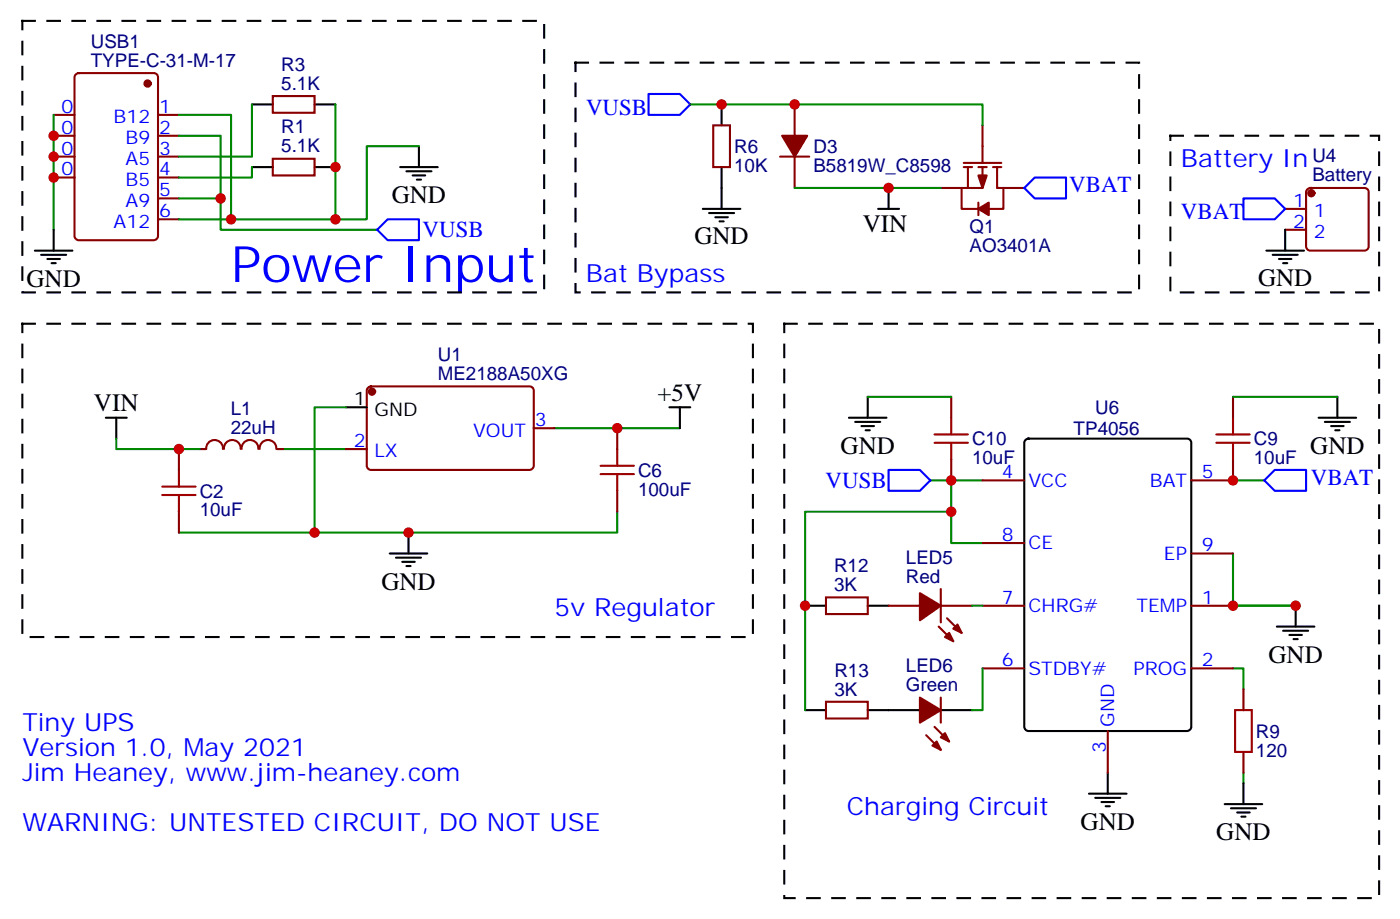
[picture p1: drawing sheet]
<svg xmlns="http://www.w3.org/2000/svg" width="237mm" height="155mm" viewBox="0 0 237 155" stroke-linecap="round" stroke-linejoin="round" font-family="sans-serif">
<g fill="none" stroke="#008700" stroke-width=".35">
<path d="M9.1 19.4v19.4M30.2 19.4h8.9v17.6M42.6 17.6v8.9h-12.4M56.7 17.6v19.4M116.7 17.6h49.4v3.6M30.2 22.9h7.1v10.6M30.2 33.5h7.1v5.3h26.4M42.6 28.2v1.8h-12.4M70.8 24.7h-8.8v12.3h-31.8M134.3 31.7h24.7M19.6 74.1v1.7h14.2M47.9 75.8h10.6"/>
<path d="M58.5 68.8h-5.3v21.2M93.7 72.3h21.2M146.6 67h14.2M208.4 67h17.6M104.3 86.4v3.6h-74.1M157.2 81.1h8.9M160.8 81.1v10.6h5.3M160.8 86.4h-24.7v33.5M208.4 93.5v8.8h10.6h-10.6M208.4 81.1h5.3M164.3 102.3h1.8M166.1 112.9v7h-1.8"/>
<path d="M208.4 112.9h1.7v3.5M210.1 130.5v1.8"/>
</g>
<g fill="none" stroke="#000" stroke-width=".35">
<path d="M42.6 17.6h3.5M53.2 17.6h3.5M122 17.6v3.6M9.1 38.8v3.5M42.6 28.2h3.5M53.2 28.2h3.5M67.6 28.2h6.4M68.7 28.9h4.2M69.7 29.6h2.2M70.4 30.3h.8M70.8 24.7v3.5M118.8 35.3h6.3"/>
<path d="M119.8 36h4.3M120.9 36.7h2.1M121.6 37.4h.7M122 28.2v7.1M148.4 35.3h3.5M150.2 31.7v3.6M217.2 38.8v3.5M5.9 42.3h6.3M6.9 43h4.3M8 43.7h2.1M8.7 44.4h.7M214 42.3h6.4"/>
<path d="M215.1 43h4.2M216.1 43.7h2.2M216.9 44.4h.7M17.9 70.6h3.5M19.6 70.6v3.5M58.5 68.8h3.5M113.1 68.8h3.6M114.9 68.8v3.5M143.5 70.6h6.3M144.5 71.3h4.3M145.6 72h2.1M146.3 72.7h.7"/>
<path d="M146.6 67v3.6M173.3 74.3l.5-.2h26.8a.71 .71 0 0 1 .7 .7v48a.76 .76 0 0 1-.7 .7h-26.8a.76 .76 0 0 1-.7-.7v-48zM222.8 70.6h6.4M223.9 71.3h4.2M225 72h2.1M225.7 72.7h.7M226 67v3.6M65.9 93.5h6.3M66.9 94.2h4.3M68 94.9h2.1M68.7 95.6h.7M69 90v3.5"/>
<path d="M136.1 119.9h3.5M136.1 102.3h3.5M146.6 119.9h8.9M146.6 102.3h3.6M159 119.9h5.3M215.8 105.8h6.3M216.9 106.5h4.2M217.9 107.2h2.1M218.6 107.9h.7M219 102.3v3.5M184 134.1h6.4M185.1 134.8h4.2"/>
<path d="M186.2 135.5h2.1M186.9 136.2h.7M187.2 130.5v3.6M207 135.8h6.3M208 136.5h4.3M209.1 137.2h2.1M209.8 137.9h.7M210.1 132.3v3.5"/>
</g>
<g fill="none" stroke="#870000" stroke-width=".35">
<path d="M9.1 19.4h3.5M12.8 12.6l.5-.3h12.7a.71 .71 0 0 1 .7 .8v26.8a.76 .76 0 0 1-.7 .7h-12.7a.76 .76 0 0 1-.7-.7v-26.8zM26.7 19.4h3.5M46.1 16.2h7.1v2.8h-7.1zM134.3 17.6v5.3M9.1 22.9h3.5M9.1 26.5h3.5M9.1 30h3.5M26.7 22.9h3.5M26.7 26.5h3.5M26.7 30h3.5M26.7 33.5h3.5"/>
<path d="M26.7 37h3.5M46.1 26.8h7.1v2.8h-7.1zM120.5 21.2h2.9v7h-2.9zM131.8 26.5h5M134.3 26.5v5.2M159 31.7h3.5M162.5 31.7v3.6h2.8M162.9 27.5h6.3M162.9 28.2h1.4M163.6 28.2v3.5M165.3 34.2v2.1M165.3 28.2h1.5"/>
<path d="M166.1 28.2v3.5h-3.6M166.1 21.2v6.3M167.8 28.2h1.4M168.5 28.2v3.5h1.1v3.6h-2.5M169.6 31.7h3.5M217.2 35.3h3.5M217.2 38.8h3.5M221 32l.4-.3h9.2a.71 .71 0 0 1 .7 .8v9.1a.76 .76 0 0 1-.7 .7h-9.2a.76 .76 0 0 1-.7-.7v-9.1zM30.2 75.8v3.6M33.8 75.8h1M34.9 75.8a1.41 1.41 0 0 1 1.4-1.5 1.41 1.41 0 0 1 1.4 1.5M37.9 75.8a1.41 1.41 0 0 1 1.4-1.5 1.41 1.41 0 0 1 1.4 1.5"/>
<path d="M40.8 75.8a1.41 1.41 0 0 1 1.4-1.5 1.41 1.41 0 0 1 1.4 1.5M43.9 75.8a1.41 1.41 0 0 1 1.4-1.5 1.41 1.41 0 0 1 1.4 1.5M46.8 75.8h1.1M58.5 75.8h3.5M62.2 65.5l.5-.2h26.8a.71 .71 0 0 1 .7 .7v12.7a.76 .76 0 0 1-.7 .7h-26.8a.76 .76 0 0 1-.7-.7v-12.7zM90.2 72.3h3.5M104.3 72.3v3.5M160.8 67v3.6M160.8 77.6v3.5M208.4 67v3.6M208.4 77.6v3.5h-7.1M30.2 86.4v3.6"/>
<path d="M104.3 82.9v3.5M159 99.5v5.6M166.1 81.1h7M166.1 91.7h7M201.3 93.5h7.1M139.6 118.5h7v2.9h-7zM139.6 100.9h7v2.8h-7zM150.2 102.3h5.3M158.6 105.8l2.5 2.5M159 117.8v4.3M159 102.3h5.3M160.1 104.4l2.4 2.5"/>
<path d="M166.1 102.3h7M166.1 112.9h7M201.3 102.3h7.1M201.3 112.9h7.1M210.1 116.4v3.5M156.5 124.2l2.5 2.4M157.9 122.8l2.5 2.4M187.2 123.5v7M210.1 127v3.5"/>
</g>
<g fill="none" stroke="#a10000" stroke-width=".35">
<path d="M30.2 79.4v2.8M101.5 78.7h5.6M104.3 75.8v2.9M157.9 74.8h5.7M157.9 73.4h5.7M160.8 70.6v2.8M160.8 74.8v2.8M205.6 74.8h5.6M205.6 73.4h5.6M208.4 70.6v2.8M208.4 74.8v2.8M27.4 83.6h5.7"/>
<path d="M27.4 82.2h5.7M30.2 83.6v2.8M101.5 80.1h5.6M104.3 80.1v2.8M208.7 119.9h2.9v7.1h-2.9z"/>
</g>
<g fill="#870000" stroke="#870000" stroke-width=".35">
<path d="M155.5 117.8l3.5 2.1-3.5 2.2z"/>
<path d="M159 124.5l.7-.7 .7 1.4z"/>
<path d="M157.6 125.9l.7-.7 .7 1.4z"/>
<path d="M161.1 106.2l.7-.7 .7 1.4z"/>
<path d="M159.7 107.6l.7-.7 .7 1.4z"/>
<path d="M155.5 100.2l3.5 2.1-3.5 2.5z"/>
<path d="M165.3 29.6h1.5l-.7 2.1z"/>
<path d="M165.3 35.3l1.8-1.1v2.1z"/>
<path d="M132.2 22.9h4.2l-2.1 3.6z"/>
<circle cx="24.9" cy="14.1" r=".53"/>
<circle cx="221.6" cy="32.6" r=".53"/>
<circle cx="62.9" cy="66.1" r=".53"/>
</g>
<path d="M3.8 3.5h88.2v45.9h-88.2zM97.3 10.6h95.2v38.8h-95.2zM197.8 22.9h35.3v26.5h-35.3zM3.8 54.7h123.4v52.9h-123.4zM132.5 54.7h100.6v97h-100.6z" fill="none" stroke="#000" stroke-width=".35" stroke-dasharray="2.1 2.1"/>
<path d="M109.6 15.9h5.3l1.8 1.7-1.8 1.8h-5.3zM63.7 38.8l1.8-1.8h5.3v3.6h-5.3zM173.1 31.7l1.8-1.7h5.3v3.5h-5.3zM210.1 33.5h5.3l1.8 1.8-1.8 1.7h-5.3zM150.2 79.4h5.3l1.7 1.7-1.7 1.8h-5.3zM213.7 81.1l1.7-1.7h5.3v3.5h-5.3z" fill="none" stroke="#00f" stroke-width=".35"/>
<g fill="#c00">
<circle cx="160.8" cy="81.1" r=".88"/>
<circle cx="208.4" cy="102.3" r=".88"/>
<circle cx="208.4" cy="81.1" r=".88"/>
<circle cx="160.8" cy="86.4" r=".88"/>
<circle cx="136.1" cy="102.3" r=".88"/>
<circle cx="9.1" cy="22.9" r=".88"/>
<circle cx="9.1" cy="26.5" r=".88"/>
<circle cx="9.1" cy="30" r=".88"/>
<circle cx="37.3" cy="33.5" r=".88"/>
<circle cx="56.7" cy="28.2" r=".88"/>
<circle cx="122" cy="17.6" r=".88"/>
<circle cx="134.3" cy="17.6" r=".88"/>
<circle cx="150.2" cy="31.7" r=".88"/>
<circle cx="69" cy="90" r=".88"/>
<circle cx="104.3" cy="72.3" r=".88"/>
<circle cx="30.2" cy="75.8" r=".88"/>
<circle cx="53.2" cy="90" r=".88"/>
<circle cx="56.7" cy="37" r=".88"/>
<circle cx="39.1" cy="37" r=".88"/>
<circle cx="219" cy="102.3" r=".88"/>
</g>
<text font-size="8.5" fill="#00f" x="39.1" y="47.6">Power Input</text>
<g font-size="4.2" fill="#00f">
<text x="199.6" y="28.2">Battery In</text>
<text x="99" y="47.6">Bat Bypass</text>
<text x="93.7" y="104.1">5v Regulator</text>
<text x="3.8" y="123.5">Tiny UPS</text>
<text x="3.8" y="127.7">Version 1.0, May 2021</text>
<text x="3.8" y="131.9">Jim Heaney, www.jim-heaney.com</text>
<text x="143.1" y="137.6">Charging Circuit</text>
<text x="3.8" y="140.4">WARNING: UNTESTED CIRCUIT, DO NOT USE</text>
</g>
<g font-size="4.2">
<text x="66.2" y="34.3">GND</text>
<text x="117.4" y="41.3">GND</text>
<text x="145.8" y="39.3">VIN</text>
<text x="4.5" y="48.4">GND</text>
<text x="212.6" y="48.3">GND</text>
<text x="15.9" y="69.5">VIN</text>
<text x="111.1" y="67.7">+5V</text>
<text x="142.1" y="76.6">GND</text>
<text x="221.4" y="76.6">GND</text>
<text x="64.5" y="99.6">GND</text>
<text x="214.4" y="111.9">GND</text>
<text x="182.6" y="140.1">GND</text>
<text x="205.6" y="141.9">GND</text>
</g>
<g font-size="3.9" fill="#00f">
<text x="99" y="19.4">VUSB</text>
<text x="180.7" y="32.5">VBAT</text>
<text x="71.4" y="40">VUSB</text>
<text x="199.6" y="37">VBAT</text>
<text x="139.5" y="82.4">VUSB</text>
<text x="221.5" y="82">VBAT</text>
</g>
<g font-size="3.2" fill="#000080">
<text x="15.3" y="11.3">TYPE-C-31-M-17</text>
<text x="15.3" y="8.1">USB1</text>
<text x="47.5" y="12">R3</text>
<text x="47.5" y="15.2">5.1K</text>
<text x="47.5" y="22.5">R1</text>
<text x="47.5" y="25.8">5.1K</text>
<text x="124.1" y="29">10K</text>
<text x="124.1" y="25.8">R6</text>
<text x="137.5" y="29">B5819W_C8598</text>
<text x="137.5" y="25.8">D3</text>
<text x="221.8" y="27.4">U4</text>
<text x="221.8" y="30.6">Battery</text>
<text x="163.9" y="39.3">Q1</text>
<text x="163.9" y="42.5">AO3401A</text>
<text x="74" y="64.2">ME2188A50XG</text>
<text x="74" y="61">U1</text>
<text x="39" y="70.1">L1</text>
<text x="185.1" y="69.9">U6</text>
<text x="39" y="73.3">22uH</text>
<text x="164.3" y="75.2">C10</text>
<text x="181.5" y="73.5">TP4056</text>
<text x="211.9" y="75.2">C9</text>
<text x="107.8" y="80.5">C6</text>
<text x="107.8" y="83.7">100uF</text>
<text x="164.3" y="78.4">10uF</text>
<text x="211.9" y="78.4">10uF</text>
<text x="33.8" y="87.2">10uF</text>
<text x="33.8" y="84">C2</text>
<text x="153.1" y="95.2">LED5</text>
<text x="141" y="99.8">3K</text>
<text x="141" y="96.7">R12</text>
<text x="153.1" y="98.4">Red</text>
<text x="153.1" y="113.6">LED6</text>
<text x="141" y="117.5">3K</text>
<text x="141" y="114.3">R13</text>
<text x="153.1" y="116.8">Green</text>
<text x="212.3" y="124.6">R9</text>
<text x="212.3" y="127.8">120</text>
</g>
<g font-size="3.2" fill="#00f">
<text x="10.4" y="19">0</text>
<text x="10.4" y="22.6">0</text>
<text x="19.2" y="20.8">B12</text>
<text x="26.9" y="19">1</text>
<text x="26.9" y="22.6">2</text>
<text x="10.4" y="26.1">0</text>
<text x="10.4" y="29.6">0</text>
<text x="21.2" y="24.3">B9</text>
<text x="21.2" y="27.9">A5</text>
<text x="26.9" y="26.1">3</text>
<text x="26.9" y="29.6">4</text>
<text x="21.2" y="31.4">B5</text>
<text x="21.2" y="34.9">A9</text>
<text x="26.9" y="33.2">5</text>
<text x="218.5" y="34.9">1</text>
<text x="19.2" y="38.5">A12</text>
<text x="26.9" y="36.7">6</text>
<text x="218.5" y="38.5">2</text>
<text x="222" y="36.7">1</text>
<text x="222" y="40.2">2</text>
<text x="90.4" y="72">3</text>
<text x="59.8" y="75.5">2</text>
<text x="63.3" y="77.3">LX</text>
<text x="80" y="73.7">VOUT</text>
<text x="169.3" y="80.8">4</text>
<text x="173.8" y="82.2">VCC</text>
<text x="194.3" y="82.2">BAT</text>
<text x="203.1" y="80.8">5</text>
<text x="169.3" y="91.4">8</text>
<text x="173.8" y="92.8">CE</text>
<text x="196.7" y="94.5">EP</text>
<text x="203.1" y="93.1">9</text>
<text x="169.3" y="102">7</text>
<text x="203.1" y="102">1</text>
<text x="173.8" y="103.4">CHRG#</text>
<text x="192.1" y="103.4">TEMP</text>
<text x="169.3" y="112.5">6</text>
<text x="173.8" y="113.9">STDBY#</text>
<text x="191.5" y="113.9">PROG</text>
<text x="203.1" y="112.5">2</text>
<text x="188.3" y="122.8" transform="rotate(-90 188.3 122.8)">GND</text>
<text x="186.9" y="127.3" transform="rotate(-90 186.9 127.3)">3</text>
</g>
<g font-size="3.2">
<text x="59.8" y="68.4">1</text>
<text x="63.3" y="70.2">GND</text>
</g>
</svg>
